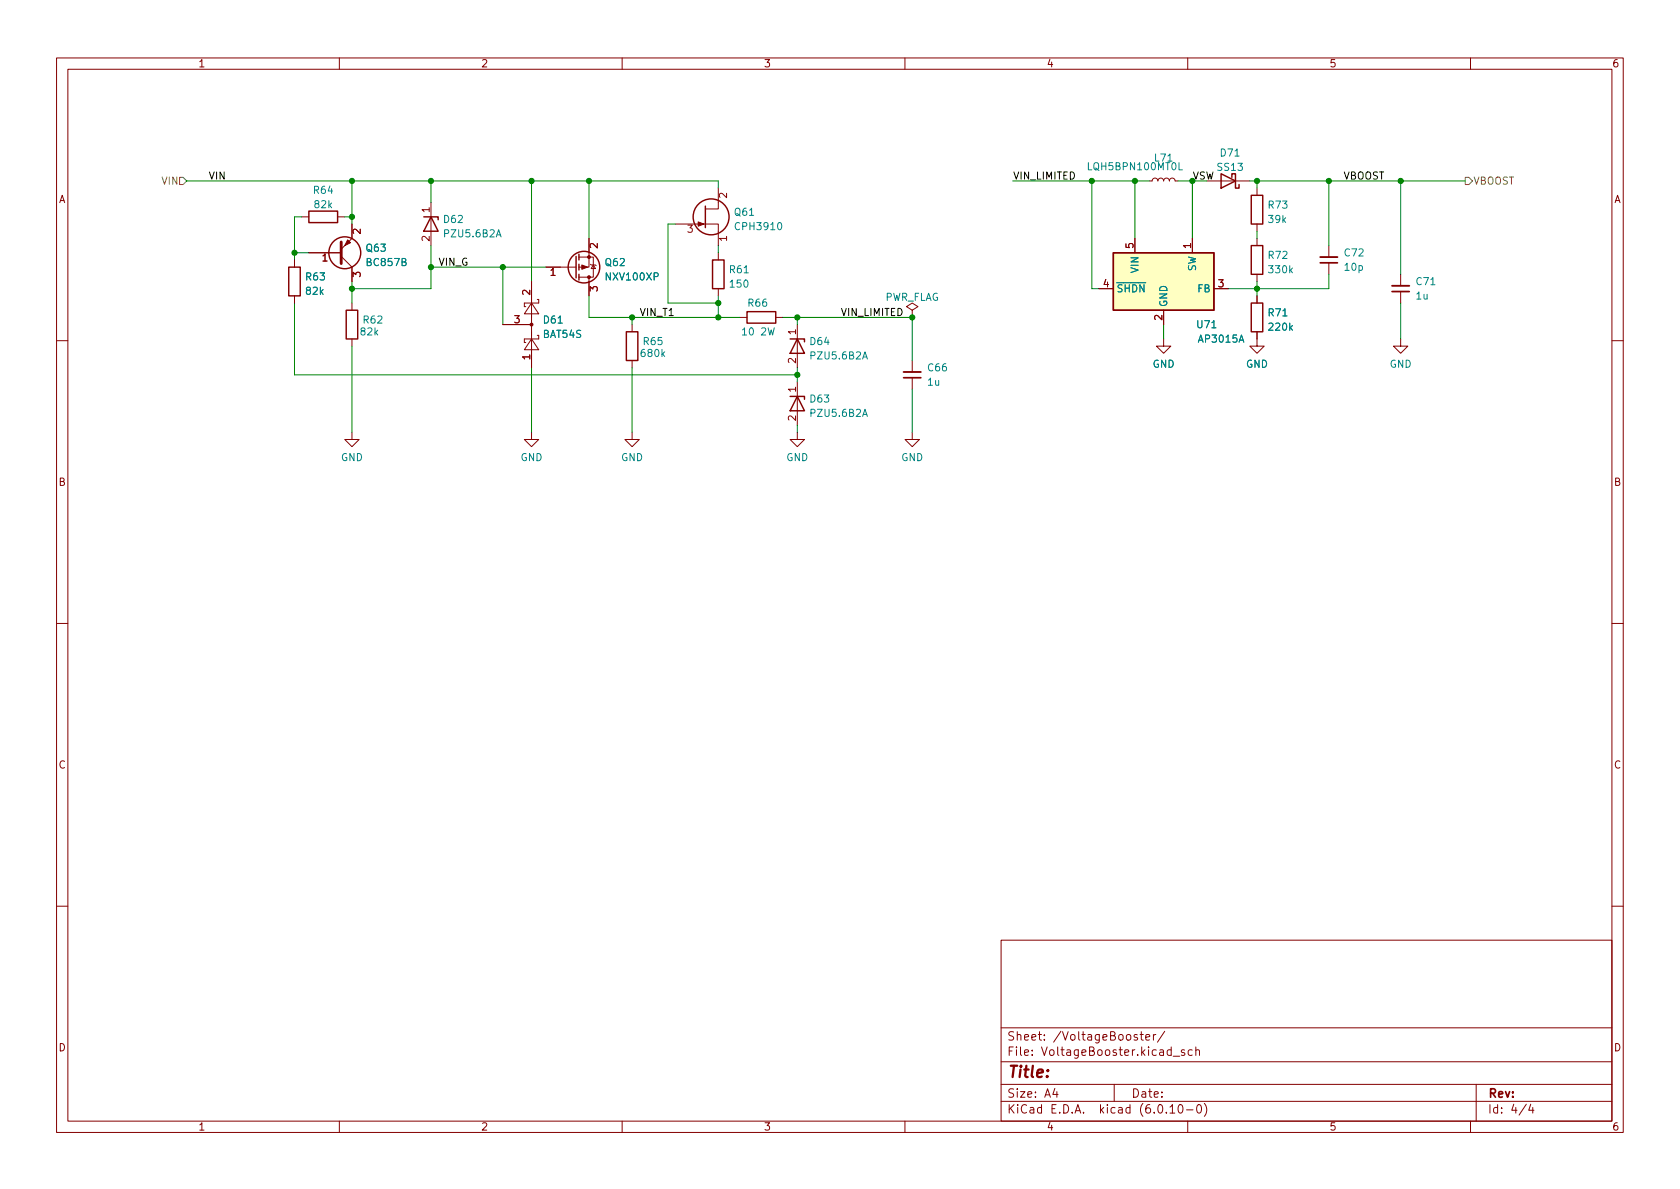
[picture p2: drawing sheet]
<svg xmlns="http://www.w3.org/2000/svg" width="297mm" height="210mm" viewBox="0 0 297 210" stroke-linecap="round" stroke-linejoin="round" font-family="sans-serif">
<g fill="none" stroke="#840000" stroke-width=".18">
<path d="M10 10.2h277v190.1h-277zM12 12.2h273v186.1h-273zM60 10.2v2M110 10.2v2M160 10.2v2M210 10.2v2M260 10.2v2M53.3 38.3h1.3M59.7 38.3h1.3M62.2 39.6v2.6l-1.9 1.9M76.2 35.8v7.6M119.4 39.6h7.6v3.8"/>
<path d="M127 33.3v3.7h-2.3M203.2 32h.5l.2-.4 .3-.1 .4 .1 .1 .4 .1-.3 .3-.2 .5 .1 .1 .4 .3-.4 .4-.1 .2 .2 .2 .3 .1-.4 .4-.1 .3 .1 .2 .4h.5M213.4 32h7.6M222.2 33.3v1.2M222.2 39.6v1.3M52.1 46v1.2M52.1 52.3v1.3M54.6 44.7h5.7M60.3 45.3l1.9 1.9v2.6M62.2 53.6v1.3M62.2 59.9v1.3M88.9 57.4h5.1"/>
<path d="M94 59.9l1.2 1.9h-2.5zM94 53.6l1.2 1.9h-2.5zM94 49.8v15.2M95 59.3h.2v.6h-2.5v.7h.3M95 53h.2v.6h-2.5v.6h.3M96.5 47.2h5.4M102.4 45.5h2.5v3.5h-2.5M104.1 42.2v5h-1.7M104.1 49v3.3M104.4 46.7l.1 .2h.8l.1 .1M104.9 46.9l.4 .6h-.8zM111.8 57.4v1.3"/>
<path d="M127 44.7v1.3M127 51v1.3M130.8 56.1h1.3M137.2 56.1h1.2M141 57.4v7.6M161.3 54.9l1-.7-1-.6-1 .6 1 .7v1.2M161.3 56.1h.1M194.3 51h2.5M200.7 42.2v2.5M205.7 59.9v1.3h1.3l-1.3 1.3-1.2-1.3h1.2M205.7 54.9v2.5M210.8 42.2v2.5"/>
<path d="M214.6 51h2.6M222.2 58.7v2.5h1.3l-1.3 1.3-1.2-1.3h1.2M222.2 42.2v1.2M222.2 48.5v1.3M222.2 52.3v1.3M234.9 43.4v2.1M234.9 46.5v2M247.6 59.9v1.3h1.3l-1.3 1.3-1.2-1.3h1.2M247.6 48.5v2M247.6 51.6v2M10 60.2h2M62.2 76.4v1.3h1.3l-1.3 1.3-1.2-1.3h1.2"/>
<path d="M94 76.4v1.3h1.2l-1.2 1.3-1.3-1.3h1.3M111.8 76.4v1.3h1.2l-1.2 1.3-1.3-1.3h1.3M111.8 63.7v1.3M141 76.4v1.3h1.2l-1.2 1.3-1.3-1.3h1.3M141 67.6v7.6M161.3 76.4v1.3h1.3l-1.3 1.3-1.3-1.3h1.3M161.3 63.7v2.1M161.3 66.8v2M285 60.2h2M10 110.2h2M285 110.2h2M10 160.2h2"/>
<path d="M177 166.3h108v32h-108zM285 160.2h2M60 198.3v2M110 198.3v2M160 198.3v2M177 194.8h108M177 191.8h108M177 187.8h108M177 181.8h108M186.5 192.5l-.4 1h1M186.9 193v1M197 191.8v3"/>
<path d="M201.1 183l-.4-.1-.2 .2 .1 .3 .5 .1v.4h-.6M201.6 182.9h.5M201.8 182.4v1.3l.3 .2M202.6 183.4l.7-.1-.1-.3-.4-.1-.2 .2v.8h.6M203.9 182.9v1M204.4 182.9l-.3 .1-.2 .2M205.9 182.4l-1.3 1.9M206.9 195.8l.4-.5v1.5M206.9 196.8h.8M207.4 186.8h1.2M208.5 195.4l.1-.1a.81 .81 0 0 1 .6 .7 .81 .81 0 0 1-.3 .8h-.1a.81 .81 0 0 1-.6-.6 .81 .81 0 0 1 .3-.8zM209.4 185.7l-.3-.1-.2 .2v.3l.5 .1v.4h-.5"/>
<path d="M209.8 196.3h1.1M210 198.3v2M210.8 185.7l-.4-.1-.3 .3v.4l.1 .3h.6M211.4 185.8l.2-.2 .4 .1 .1 .9M211.4 185.1v1.5M211.8 195.4l.1-.1a.81 .81 0 0 1 .6 .7 .81 .81 0 0 1-.3 .8h-.1a.81 .81 0 0 1-.6-.6 .81 .81 0 0 1 .3-.8zM212.9 195.1a1.72 1.72 0 0 1 0 2.3M260 198.3v2M261 191.8v6.5M269.9 195.3l-1.3 1.9M270.6 195.3l-.3 1h.9M271 195.8v1"/>
</g>
<g fill="none" stroke="#840000" stroke-width=".25">
<path d="M54.6 37.3h5.1v2.1h-5.1zM74.9 38.3h2.6v.6M76.2 38.3l1.3 2.6h-2.6zM124.7 36.4v3.9M215.9 30.7l2.5 1.3-2.5 1.3zM217.8 31.4v-.7h.6v2.6h.7v-.7M221.2 34.5h2.1v5.1h-2.1zM51.1 47.2h2v5.1h-2zM61.2 54.9h2v5h-2zM101.9 45.3v3.8M102.4 45v1M102.4 46.7v1"/>
<path d="M102.4 48.5v1M110.7 58.7h2.1v5h-2.1zM126 46h2v5h-2zM132.1 55.1h5.1v2h-5.1zM139.7 59.9h2.5v.5M141 59.9l1.2 2.6h-2.5zM196.8 44.7h17.8v10.2h-17.8zM221.2 53.6h2.1v5.1h-2.1zM221.2 43.4h2.1v5.1h-2.1zM139.7 70.1h2.5v.5M141 70.1l1.2 2.5h-2.5z"/>
<circle cx="125.7" cy="38.3" r="3.2"/>
<circle cx="61" cy="44.7" r="2.82"/>
<circle cx="103.3" cy="47.2" r="2.79"/>
</g>
<path d="M196.8 44.7h17.8v10.2h-17.8z" fill="#ffffc2" stroke="#ffffc2" stroke-width=".18"/>
<path d="M233.4 45.5h3.1M246.1 50.5h3.1M159.8 65.8h3" fill="none" stroke="#840000" stroke-width=".33"/>
<path d="M233.4 46.5h3.1M246.1 51.6h3.1M159.8 66.8h3" fill="none" stroke="#840000" stroke-width=".3"/>
<path d="M208.5 28.8v1.2h.6" fill="none" stroke="#008484" stroke-width=".18"/>
<g fill="#840000" stroke="#840000" stroke-width=".18">
<path d="M102.9 46.9l1 .3-1 .4z"/>
<path d="M123.4 39.2l1.1 .4-1.1 .4z"/>
<path d="M61.5 42.4l.5 .5-1 .5z"/>
<circle cx="104.1" cy="45.5" r=".25"/>
<circle cx="104.1" cy="49" r=".25"/>
<circle cx="94" cy="57.4" r=".25"/>
</g>
<path d="M60.3 42.8v3.8" fill="none" stroke="#840000" stroke-width=".51"/>
<path d="M31.7 31.4h.7l.6 .6-.6 .6h-.7zM259.1 31.4h.6l.6 .6-.6 .6h-.6z" fill="none" stroke="#848400" stroke-width=".18"/>
<g fill="none" stroke="#008400" stroke-width=".18">
<path d="M33 32h94v1.3M53.3 38.3h-1.2v7.7M61 38.3h1.2M62.2 32v7.6M76.2 32v3.8M94 32v17.8M104.1 32v10.2M119.4 39.6h-1.3v14h8.9M179.1 32h24.1M193 32v19h1.3M200.7 32v10.2M208.3 32h2.5v10.2"/>
<path d="M221 32h38.1M222.2 32v1.3M234.9 32v11.4M247.6 32v16.5M52.1 44.7h2.5M52.1 53.6v12.7h88.9M62.2 49.8v3.8M76.2 43.4v7.6h-14M76.2 47.2h20.3M88.9 47.2v10.2M104.1 52.3v3.8h26.7M111.8 56.1v1.3"/>
<path d="M127 43.4v1.3M127 52.3v3.8M138.4 56.1h22.9v7.6M141 56.1v1.3M205.7 57.4v2.5M222.2 40.9v1.3M222.2 49.8v2.5M234.9 48.5v2.5h-17.7M247.6 53.6v6.3M62.2 61.2v15.2M94 65v11.4M111.8 65v11.4"/>
<path d="M141 65v2.6M141 75.2v1.2M161.3 68.8v7.6"/>
</g>
<g fill="#008400" stroke="#008400" stroke-width=".18">
<circle cx="141" cy="66.3" r=".46"/>
<circle cx="193" cy="32" r=".46"/>
<circle cx="161.3" cy="56.1" r=".46"/>
<circle cx="141" cy="56.1" r=".46"/>
<circle cx="52.1" cy="44.7" r=".46"/>
<circle cx="76.2" cy="47.2" r=".46"/>
<circle cx="88.9" cy="47.2" r=".46"/>
<circle cx="76.2" cy="32" r=".46"/>
<circle cx="62.2" cy="51" r=".46"/>
<circle cx="62.2" cy="32" r=".46"/>
<circle cx="62.2" cy="38.3" r=".46"/>
<circle cx="94" cy="32" r=".46"/>
<circle cx="104.1" cy="32" r=".46"/>
<circle cx="111.8" cy="56.1" r=".46"/>
<circle cx="127" cy="53.6" r=".46"/>
<circle cx="127" cy="56.1" r=".46"/>
<circle cx="234.9" cy="32" r=".46"/>
<circle cx="222.2" cy="32" r=".46"/>
<circle cx="222.2" cy="51" r=".46"/>
<circle cx="210.8" cy="32" r=".46"/>
<circle cx="200.7" cy="32" r=".46"/>
<circle cx="247.6" cy="32" r=".46"/>
</g>
<text font-size="2.8" fill="#840000" x="178" y="190.6">Title:</text>
<g font-size="2.1" fill="#840000">
<text x="178" y="184">Sheet: /VoltageBooster/</text>
<text x="178" y="186.7">File: VoltageBooster.kicad_sch</text>
<text x="178" y="196.9">KiCad E.D.A. kicad (6.0.10-0)</text>
<text x="178" y="194.1">Size: A4</text>
<text x="200" y="194.1">Date:</text>
<text x="263" y="194.1">Rev:</text>
<text x="263" y="196.9">Id: 4/4</text>
</g>
<g font-size="1.8" fill="#840000">
<text x="35" y="11.9">1</text>
<text x="85" y="11.9">2</text>
<text x="135" y="11.9">3</text>
<text x="185" y="11.9">4</text>
<text x="235" y="11.9">5</text>
<text x="285" y="11.9">6</text>
<text x="10.3" y="35.9">A</text>
<text x="128.5" y="35" transform="rotate(-90 128.5 35)">2</text>
<text x="285.3" y="35.9">A</text>
<text x="63.8" y="41.4" transform="rotate(-90 63.8 41.4)">2</text>
<text x="75.9" y="37.6" transform="rotate(-90 75.9 37.6)">1</text>
<text x="121.6" y="41.1">3</text>
<text x="57" y="46.2">1</text>
<text x="75.9" y="42.7" transform="rotate(-90 75.9 42.7)">2</text>
<text x="105.7" y="43.9" transform="rotate(-90 105.7 43.9)">2</text>
<text x="128.5" y="42.7" transform="rotate(-90 128.5 42.7)">1</text>
<text x="200.4" y="43.9" transform="rotate(-90 200.4 43.9)">5</text>
<text x="210.6" y="43.9" transform="rotate(-90 210.6 43.9)">1</text>
<text x="63.8" y="49" transform="rotate(-90 63.8 49)">3</text>
<text x="93.7" y="52.2" transform="rotate(-90 93.7 52.2)">2</text>
<text x="97.3" y="48.8">1</text>
<text x="105.7" y="51.5" transform="rotate(-90 105.7 51.5)">3</text>
<text x="195.1" y="50.8">4</text>
<text x="215.4" y="50.8">3</text>
<text x="90.9" y="57.1">3</text>
<text x="140.7" y="59.2" transform="rotate(-90 140.7 59.2)">1</text>
<text x="205.5" y="56.6" transform="rotate(-90 205.5 56.6)">2</text>
<text x="93.7" y="63.6" transform="rotate(-90 93.7 63.6)">1</text>
<text x="140.7" y="64.2" transform="rotate(-90 140.7 64.2)">2</text>
<text x="140.7" y="69.3" transform="rotate(-90 140.7 69.3)">1</text>
<text x="140.7" y="74.4" transform="rotate(-90 140.7 74.4)">2</text>
<text x="10.3" y="85.9">B</text>
<text x="285.3" y="85.9">B</text>
<text x="10.3" y="135.9">C</text>
<text x="285.3" y="135.9">C</text>
<text x="10.3" y="185.9">D</text>
<text x="285.3" y="185.9">D</text>
<text x="35" y="199.9">1</text>
<text x="85" y="199.9">2</text>
<text x="135" y="199.9">3</text>
<text x="185" y="199.9">4</text>
<text x="235" y="199.9">5</text>
<text x="285" y="199.9">6</text>
</g>
<g font-size="1.8" fill="#008484">
<text x="204.2" y="28.6">L71</text>
<text x="215.9" y="27.7">D71</text>
<text x="55.5" y="34.3">R64</text>
<text x="192.6" y="30.1">LQH5BPN100MT0L</text>
<text x="215.3" y="30.2">SS13</text>
<text x="55.7" y="36.8">82k</text>
<text x="78.5" y="39.4">D62</text>
<text x="78.7" y="42">PZU5.6B2A</text>
<text x="129.9" y="38.1">Q61</text>
<text x="130.3" y="40.7">CPH3910</text>
<text x="224.3" y="36.9">R73</text>
<text x="224.4" y="39.4">39k</text>
<text x="64.8" y="44.5">Q63</text>
<text x="64.9" y="47">BC857B</text>
<text x="107.1" y="47">Q62</text>
<text x="224.3" y="45.8">R72</text>
<text x="237.8" y="45.3">C72</text>
<text x="237.8" y="47.9">10p</text>
<text x="54.2" y="49.6">R63</text>
<text x="54.2" y="52.1">82k</text>
<text x="107.3" y="49.6">NXV100XP</text>
<text x="129.1" y="48.3">R61</text>
<text x="129.2" y="50.8">150</text>
<text x="156.3" y="53.2">PWR_FLAG</text>
<text x="197.4" y="51.7">~{SHDN}</text>
<text x="201.3" y="48.2" transform="rotate(-90 201.3 48.2)">VIN</text>
<text x="211.5" y="48.1" transform="rotate(-90 211.5 48.1)">SW</text>
<text x="211.8" y="51.7">FB</text>
<text x="224.5" y="48.3">330k</text>
<text x="250.4" y="53">1u</text>
<text x="250.5" y="50.4">C71</text>
<text x="63.8" y="59.3">82k</text>
<text x="64.3" y="57.2">R62</text>
<text x="96.1" y="59.7">BAT54S</text>
<text x="96.2" y="57.2">D61</text>
<text x="131.5" y="59.3">10 2W</text>
<text x="132.3" y="54.2">R66</text>
<text x="206.4" y="54.4" transform="rotate(-90 206.4 54.4)">GND</text>
<text x="211.7" y="58">U71</text>
<text x="224.3" y="55.9">R71</text>
<text x="224.5" y="58.5">220k</text>
<text x="113.5" y="63.1">680k</text>
<text x="113.8" y="61">R65</text>
<text x="143.3" y="61">D64</text>
<text x="143.5" y="63.5">PZU5.6B2A</text>
<text x="164.1" y="65.7">C66</text>
<text x="203.8" y="65">GND</text>
<text x="212.1" y="60.6">AP3015A</text>
<text x="220.3" y="65">GND</text>
<text x="245.7" y="65">GND</text>
<text x="143.3" y="71.2">D63</text>
<text x="164.1" y="68.2">1u</text>
<text x="143.5" y="73.7">PZU5.6B2A</text>
<text x="60.3" y="81.5">GND</text>
<text x="92" y="81.5">GND</text>
<text x="109.8" y="81.5">GND</text>
<text x="139" y="81.5">GND</text>
<text x="159.3" y="81.5">GND</text>
</g>
<g font-size="1.8" fill="#848400">
<text x="28.7" y="32.6">VIN</text>
<text x="260.5" y="32.6">VBOOST</text>
</g>
<g font-size="1.8">
<text x="36.8" y="31.7">VIN</text>
<text x="179.1" y="31.7">VIN_LIMITED</text>
<text x="237.5" y="31.7">VBOOST</text>
<text x="77.5" y="47">VIN_G</text>
<text x="113" y="55.9">VIN_T1</text>
<text x="148.6" y="55.9">VIN_LIMITED</text>
</g>
<text font-size="1.8" fill="#008400" x="210.8" y="31.7">VSW</text>
</svg>
